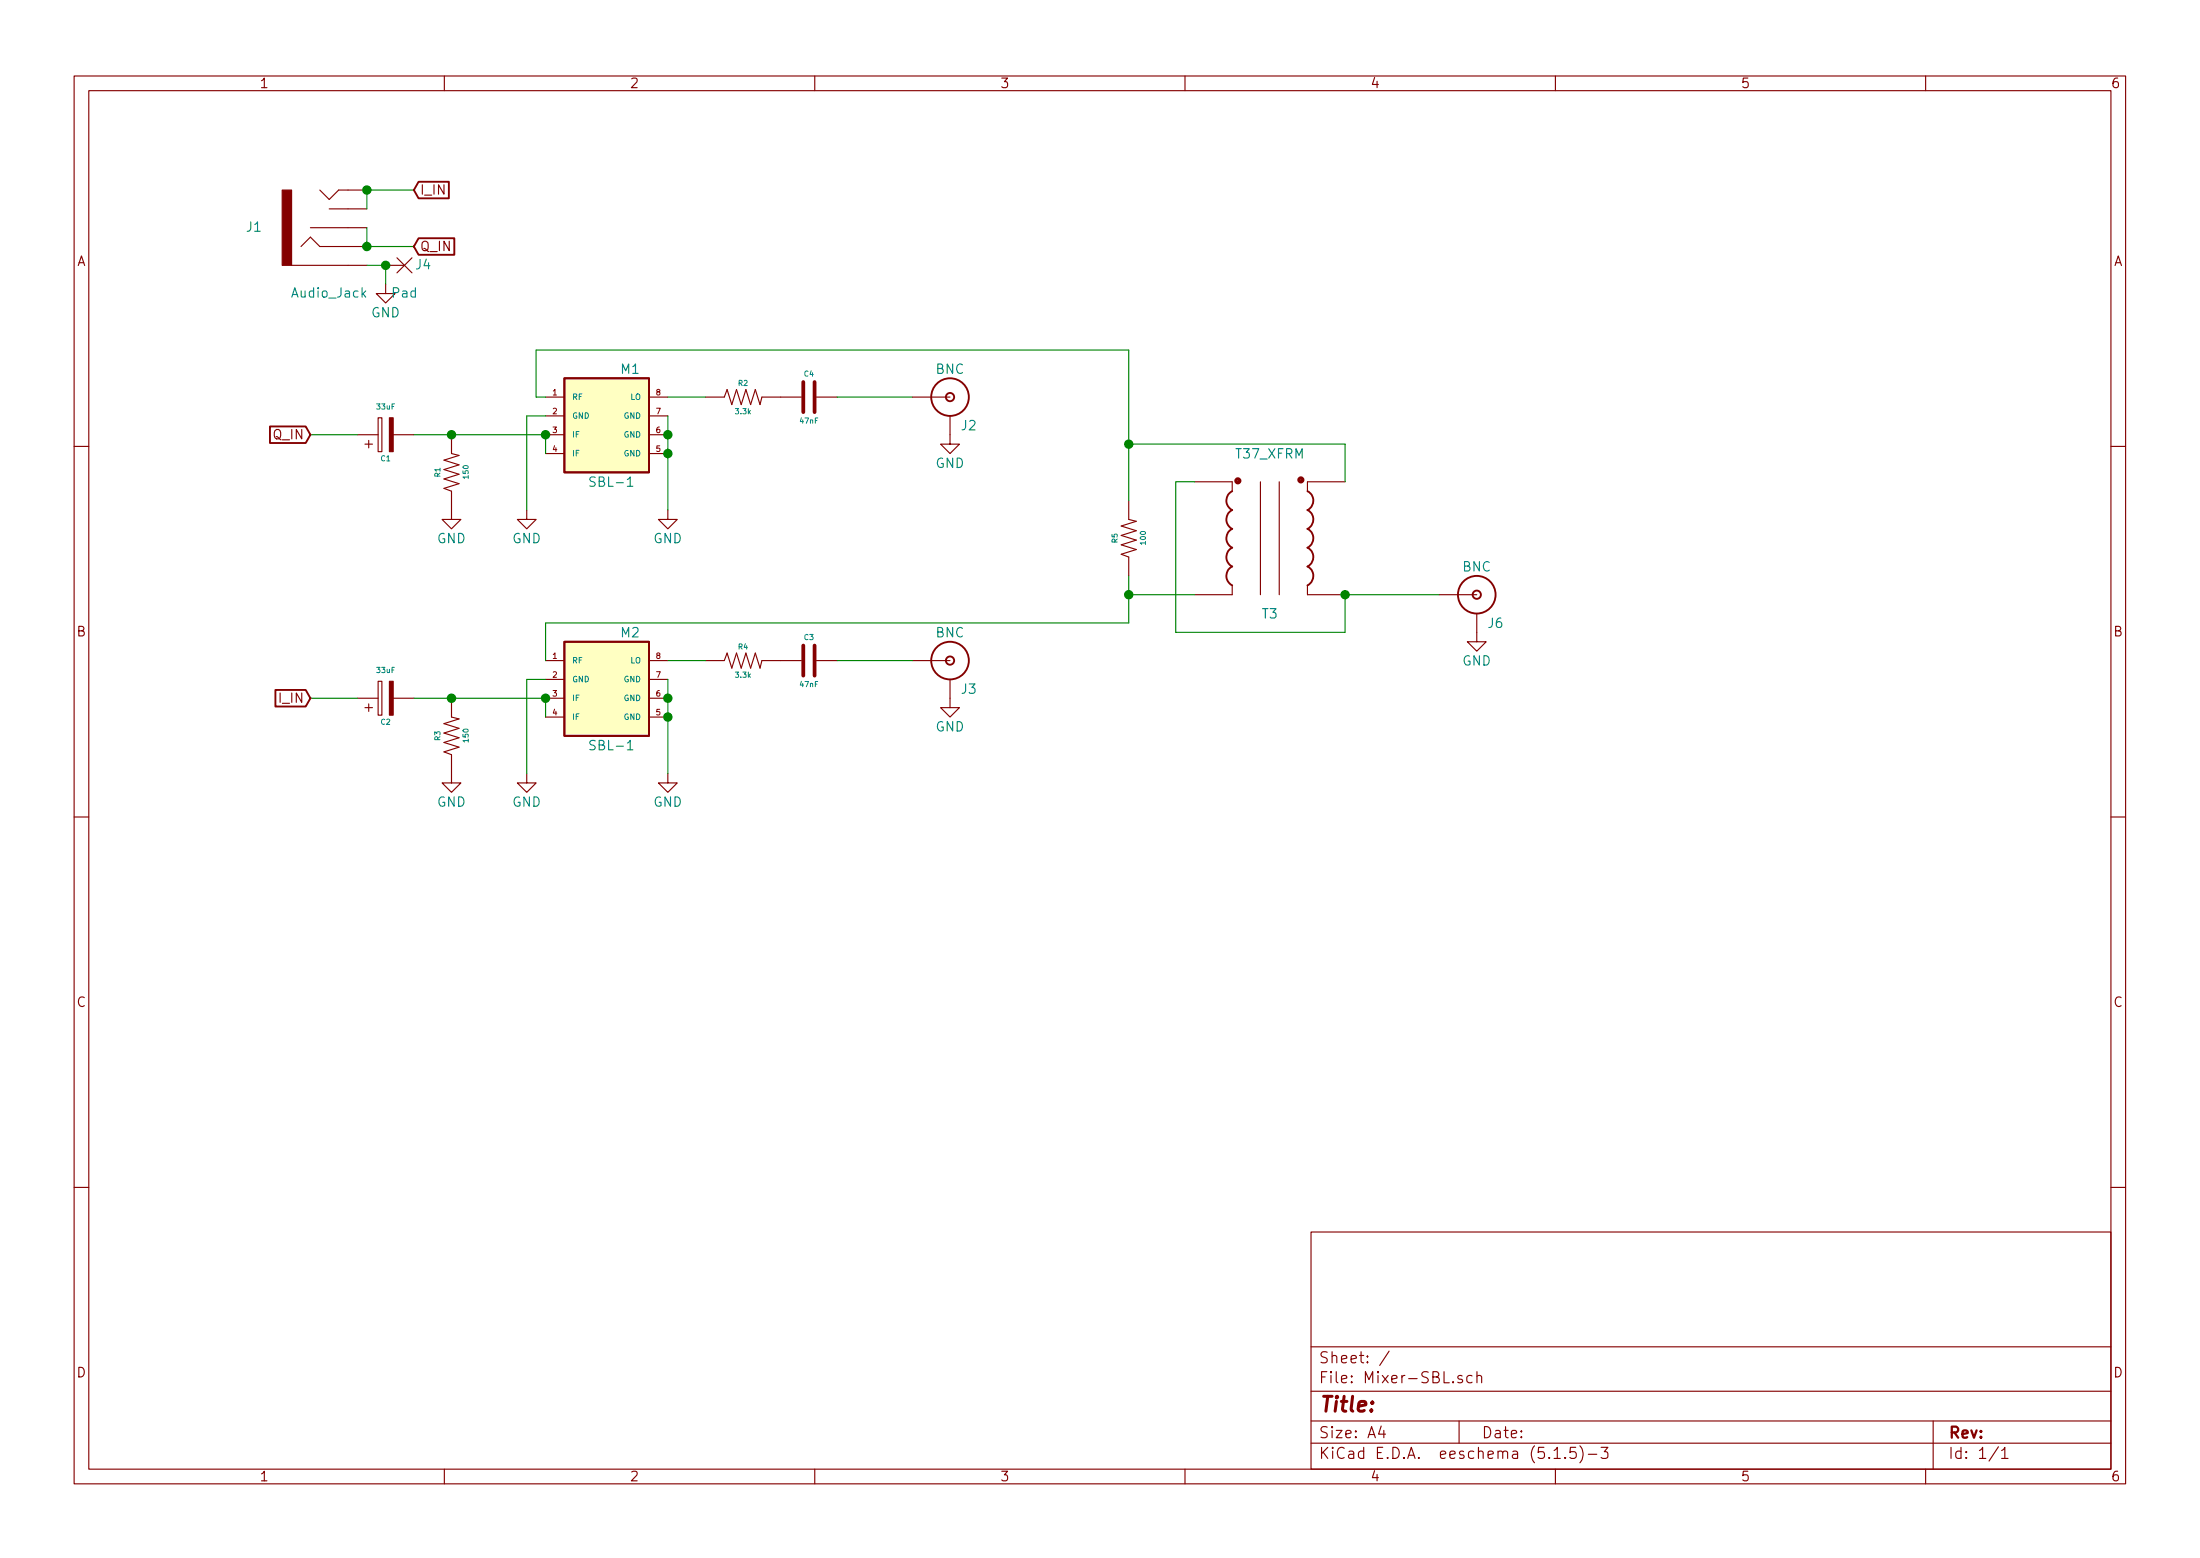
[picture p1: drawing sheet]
EESchema Schematic File Version 4
EELAYER 30 0
EELAYER END
$Descr A4 11693 8268
encoding utf-8
Sheet 1 1
Title ""
Date ""
Rev ""
Comp ""
Comment1 ""
Comment2 ""
Comment3 ""
Comment4 ""
$EndDescr
$Comp
L Xenir:Resistor R2
U 1 1
P 3950 2100
F 0 "R2" H 3950 2175 28  0000 C CNN
F 1 "3.3k" H 3950 2025 28  0000 C CNN
F 2 "Resistor_THT:R_Axial_DIN0204_L3.6mm_D1.6mm_P2.54mm_Vertical" H 3950 2000 50  0001 C CNN
F 3 "" H 3950 2000 50  0001 C CNN
	1    3950 2100
	1    0    0    -1  
$EndComp
$Comp
L power:GND #PWR0105
U 1 1
P 5050 2300
F 0 "#PWR0105" H 5050 2050 50  0001 C CNN
F 1 "GND" H 5050 2150 50  0000 C CNN
F 2 "" H 5050 2300 50  0001 C CNN
F 3 "" H 5050 2300 50  0001 C CNN
	1    5050 2300
	1    0    0    -1  
$EndComp
$Comp
L Xenir:Audio_Jack J1
U 1 1
P 1750 1550
F 0 "J1" H 1350 1200 50  0000 C CNN
F 1 "Audio_Jack" H 1750 1550 50  0000 C CNN
F 2 "Xenir:Audio_Jack" H 1750 1550 50  0001 C CNN
F 3 "" H 1750 1550 50  0001 C CNN
	1    1750 1550
	1    0    0    1   
$EndComp
$Comp
L Xenir:Capacitor C4
U 1 1
P 4300 2100
F 0 "C4" H 4300 2225 28  0000 C CNN
F 1 "47nF" H 4300 1975 28  0000 C CNN
F 2 "Capacitors:CAP-PTH-5MM" H 4300 1950 50  0001 C CNN
F 3 "" H 4300 1950 50  0001 C CNN
	1    4300 2100
	1    0    0    -1  
$EndComp
Wire Wire Line
	4850 2100 4450 2100
$Comp
L Xenir:BNC J2
U 1 1
P 5050 2100
F 0 "J2" H 4950 1950 50  0000 C CNN
F 1 "BNC" H 5050 2250 50  0000 C CNN
F 2 "Xenir:BNC" H 5050 2250 50  0001 C CNN
F 3 "" H 5050 2250 50  0001 C CNN
	1    5050 2100
	-1   0    0    -1  
$EndComp
$Comp
L Xenir:Resistor R1
U 1 1
P 2400 2500
F 0 "R1" H 2400 2575 28  0000 C CNN
F 1 "150" H 2400 2425 28  0000 C CNN
F 2 "Resistor_THT:R_Axial_DIN0204_L3.6mm_D1.6mm_P2.54mm_Vertical" H 2400 2400 50  0001 C CNN
F 3 "" H 2400 2400 50  0001 C CNN
	1    2400 2500
	0    -1   -1   0   
$EndComp
Text GLabel 1650 2300 0    50   Input ~ 0
Q_IN
Text GLabel 2200 1000 2    50   Input ~ 0
I_IN
Wire Wire Line
	1950 1100 1950 1000
Wire Wire Line
	1950 1000 2200 1000
Connection ~ 1950 1000
Text GLabel 2200 1300 2    50   Input ~ 0
Q_IN
Wire Wire Line
	1950 1200 1950 1300
Wire Wire Line
	1950 1300 2200 1300
Connection ~ 1950 1300
$Comp
L power:GND #PWR0111
U 1 1
P 2050 1500
F 0 "#PWR0111" H 2050 1250 50  0001 C CNN
F 1 "GND" H 2050 1350 50  0000 C CNN
F 2 "" H 2050 1500 50  0001 C CNN
F 3 "" H 2050 1500 50  0001 C CNN
	1    2050 1500
	1    0    0    -1  
$EndComp
Wire Wire Line
	1950 1400 2050 1400
Wire Wire Line
	2050 1400 2050 1500
$Comp
L Xenir:Pad J4
U 1 1
P 2150 1550
F 0 "J4" H 2050 1400 50  0000 C CNN
F 1 "Pad" H 2150 1550 50  0000 C CNN
F 2 "Xenir:Pad" H 2150 1550 50  0001 C CNN
F 3 "" H 2150 1550 50  0001 C CNN
	1    2150 1550
	-1   0    0    1   
$EndComp
Connection ~ 2050 1400
$Comp
L Xenir:T37_XFRM T3
U 1 1
P 6750 2400
F 0 "T3" H 6750 1550 50  0000 C CNN
F 1 "T37_XFRM" H 6750 2400 50  0000 C CNN
F 2 "Xenir:T37 Transformer" H 6750 2400 50  0001 C CNN
F 3 "" H 6750 2400 50  0001 C CNN
	1    6750 2400
	1    0    0    -1  
$EndComp
$Comp
L Xenir:Resistor R5
U 1 1
P 6000 2850
F 0 "R5" H 6000 2925 28  0000 C CNN
F 1 "100" H 6000 2775 28  0000 C CNN
F 2 "Resistor_THT:R_Axial_DIN0204_L3.6mm_D1.6mm_P2.54mm_Vertical" H 6000 2750 50  0001 C CNN
F 3 "" H 6000 2750 50  0001 C CNN
	1    6000 2850
	0    -1   -1   0   
$EndComp
Wire Wire Line
	6000 3050 6000 3150
Wire Wire Line
	7150 2350 7150 2550
Wire Wire Line
	6000 2650 6000 2350
Wire Wire Line
	6350 2550 6250 2550
Wire Wire Line
	6250 2550 6250 3350
Wire Wire Line
	6250 3350 7150 3350
Wire Wire Line
	7150 3350 7150 3150
$Comp
L power:GND #PWR0118
U 1 1
P 7850 3350
F 0 "#PWR0118" H 7850 3100 50  0001 C CNN
F 1 "GND" H 7850 3200 50  0000 C CNN
F 2 "" H 7850 3350 50  0001 C CNN
F 3 "" H 7850 3350 50  0001 C CNN
	1    7850 3350
	1    0    0    -1  
$EndComp
$Comp
L Xenir:BNC J6
U 1 1
P 7850 3150
F 0 "J6" H 7750 3000 50  0000 C CNN
F 1 "BNC" H 7850 3300 50  0000 C CNN
F 2 "Xenir:BNC" H 7850 3300 50  0001 C CNN
F 3 "" H 7850 3300 50  0001 C CNN
	1    7850 3150
	-1   0    0    -1  
$EndComp
Wire Wire Line
	7150 3150 7650 3150
Connection ~ 7150 3150
Wire Wire Line
	6000 3150 6350 3150
Wire Wire Line
	6000 2350 7150 2350
$Comp
L Xenir:SBL-1 M1
U 1 1
P 3200 2200
F 0 "M1" H 3350 2450 50  0000 C CNN
F 1 "SBL-1" H 3250 1850 50  0000 C CNN
F 2 "Xenir:SBL-1" H 3350 2450 50  0001 C CNN
F 3 "" H 3350 2450 50  0001 C CNN
	1    3200 2200
	1    0    0    -1  
$EndComp
$Comp
L power:GND #PWR0101
U 1 1
P 2400 2700
F 0 "#PWR0101" H 2400 2450 50  0001 C CNN
F 1 "GND" H 2400 2550 50  0000 C CNN
F 2 "" H 2400 2700 50  0001 C CNN
F 3 "" H 2400 2700 50  0001 C CNN
	1    2400 2700
	1    0    0    -1  
$EndComp
$Comp
L Xenir:Cap_Polarized C1
U 1 1
P 2050 2200
F 0 "C1" H 2050 1975 28  0000 C CNN
F 1 "33uF" H 2050 2250 28  0000 C CNN
F 2 "Capacitors:CPOL-RADIAL-2.5MM-5MM" H 2050 2250 50  0001 C CNN
F 3 "" H 2050 2250 50  0001 C CNN
	1    2050 2200
	1    0    0    -1  
$EndComp
Wire Wire Line
	2200 2300 2400 2300
Wire Wire Line
	1650 2300 1900 2300
Wire Wire Line
	2400 2300 2900 2300
Connection ~ 2400 2300
Wire Wire Line
	2900 2400 2900 2300
Connection ~ 2900 2300
Wire Wire Line
	3550 2200 3550 2300
Wire Wire Line
	3550 2300 3550 2400
Connection ~ 3550 2300
$Comp
L power:GND #PWR0102
U 1 1
P 3550 2700
F 0 "#PWR0102" H 3550 2450 50  0001 C CNN
F 1 "GND" H 3550 2550 50  0000 C CNN
F 2 "" H 3550 2700 50  0001 C CNN
F 3 "" H 3550 2700 50  0001 C CNN
	1    3550 2700
	1    0    0    -1  
$EndComp
Wire Wire Line
	3550 2400 3550 2700
Connection ~ 3550 2400
$Comp
L power:GND #PWR0103
U 1 1
P 2800 2700
F 0 "#PWR0103" H 2800 2450 50  0001 C CNN
F 1 "GND" H 2800 2550 50  0000 C CNN
F 2 "" H 2800 2700 50  0001 C CNN
F 3 "" H 2800 2700 50  0001 C CNN
	1    2800 2700
	1    0    0    -1  
$EndComp
Wire Wire Line
	2900 2200 2800 2200
Wire Wire Line
	2800 2200 2800 2700
Wire Wire Line
	3750 2100 3550 2100
$Comp
L Xenir:Resistor R4
U 1 1
P 3950 3500
F 0 "R4" H 3950 3575 28  0000 C CNN
F 1 "3.3k" H 3950 3425 28  0000 C CNN
F 2 "Resistor_THT:R_Axial_DIN0204_L3.6mm_D1.6mm_P2.54mm_Vertical" H 3950 3400 50  0001 C CNN
F 3 "" H 3950 3400 50  0001 C CNN
	1    3950 3500
	1    0    0    -1  
$EndComp
$Comp
L power:GND #PWR0104
U 1 1
P 5050 3700
F 0 "#PWR0104" H 5050 3450 50  0001 C CNN
F 1 "GND" H 5050 3550 50  0000 C CNN
F 2 "" H 5050 3700 50  0001 C CNN
F 3 "" H 5050 3700 50  0001 C CNN
	1    5050 3700
	1    0    0    -1  
$EndComp
$Comp
L Xenir:Capacitor C3
U 1 1
P 4300 3500
F 0 "C3" H 4300 3625 28  0000 C CNN
F 1 "47nF" H 4300 3375 28  0000 C CNN
F 2 "Capacitors:CAP-PTH-5MM" H 4300 3350 50  0001 C CNN
F 3 "" H 4300 3350 50  0001 C CNN
	1    4300 3500
	1    0    0    -1  
$EndComp
Wire Wire Line
	4850 3500 4450 3500
$Comp
L Xenir:BNC J3
U 1 1
P 5050 3500
F 0 "J3" H 4950 3350 50  0000 C CNN
F 1 "BNC" H 5050 3650 50  0000 C CNN
F 2 "Xenir:BNC" H 5050 3650 50  0001 C CNN
F 3 "" H 5050 3650 50  0001 C CNN
	1    5050 3500
	-1   0    0    -1  
$EndComp
$Comp
L Xenir:Resistor R3
U 1 1
P 2400 3900
F 0 "R3" H 2400 3975 28  0000 C CNN
F 1 "150" H 2400 3825 28  0000 C CNN
F 2 "Resistor_THT:R_Axial_DIN0204_L3.6mm_D1.6mm_P2.54mm_Vertical" H 2400 3800 50  0001 C CNN
F 3 "" H 2400 3800 50  0001 C CNN
	1    2400 3900
	0    -1   -1   0   
$EndComp
Text GLabel 1650 3700 0    50   Input ~ 0
I_IN
$Comp
L Xenir:SBL-1 M2
U 1 1
P 3200 3600
F 0 "M2" H 3350 3850 50  0000 C CNN
F 1 "SBL-1" H 3250 3250 50  0000 C CNN
F 2 "Xenir:SBL-1" H 3350 3850 50  0001 C CNN
F 3 "" H 3350 3850 50  0001 C CNN
	1    3200 3600
	1    0    0    -1  
$EndComp
$Comp
L power:GND #PWR0106
U 1 1
P 2400 4100
F 0 "#PWR0106" H 2400 3850 50  0001 C CNN
F 1 "GND" H 2400 3950 50  0000 C CNN
F 2 "" H 2400 4100 50  0001 C CNN
F 3 "" H 2400 4100 50  0001 C CNN
	1    2400 4100
	1    0    0    -1  
$EndComp
$Comp
L Xenir:Cap_Polarized C2
U 1 1
P 2050 3600
F 0 "C2" H 2050 3375 28  0000 C CNN
F 1 "33uF" H 2050 3650 28  0000 C CNN
F 2 "Capacitors:CPOL-RADIAL-2.5MM-5MM" H 2050 3650 50  0001 C CNN
F 3 "" H 2050 3650 50  0001 C CNN
	1    2050 3600
	1    0    0    -1  
$EndComp
Wire Wire Line
	2200 3700 2400 3700
Wire Wire Line
	1650 3700 1900 3700
Wire Wire Line
	2400 3700 2900 3700
Connection ~ 2400 3700
Wire Wire Line
	2900 3800 2900 3700
Connection ~ 2900 3700
Wire Wire Line
	3550 3600 3550 3700
Wire Wire Line
	3550 3700 3550 3800
Connection ~ 3550 3700
$Comp
L power:GND #PWR0107
U 1 1
P 3550 4100
F 0 "#PWR0107" H 3550 3850 50  0001 C CNN
F 1 "GND" H 3550 3950 50  0000 C CNN
F 2 "" H 3550 4100 50  0001 C CNN
F 3 "" H 3550 4100 50  0001 C CNN
	1    3550 4100
	1    0    0    -1  
$EndComp
Wire Wire Line
	3550 3800 3550 4100
Connection ~ 3550 3800
$Comp
L power:GND #PWR0108
U 1 1
P 2800 4100
F 0 "#PWR0108" H 2800 3850 50  0001 C CNN
F 1 "GND" H 2800 3950 50  0000 C CNN
F 2 "" H 2800 4100 50  0001 C CNN
F 3 "" H 2800 4100 50  0001 C CNN
	1    2800 4100
	1    0    0    -1  
$EndComp
Wire Wire Line
	2900 3600 2800 3600
Wire Wire Line
	2800 3600 2800 4100
Wire Wire Line
	3750 3500 3550 3500
Wire Wire Line
	6000 3150 6000 3300
Wire Wire Line
	6000 3300 2900 3300
Wire Wire Line
	2900 3300 2900 3500
Connection ~ 6000 3150
Wire Wire Line
	6000 2350 6000 1850
Wire Wire Line
	6000 1850 2850 1850
Wire Wire Line
	2850 1850 2850 2100
Wire Wire Line
	2850 2100 2900 2100
Connection ~ 6000 2350
$EndSCHEMATC
